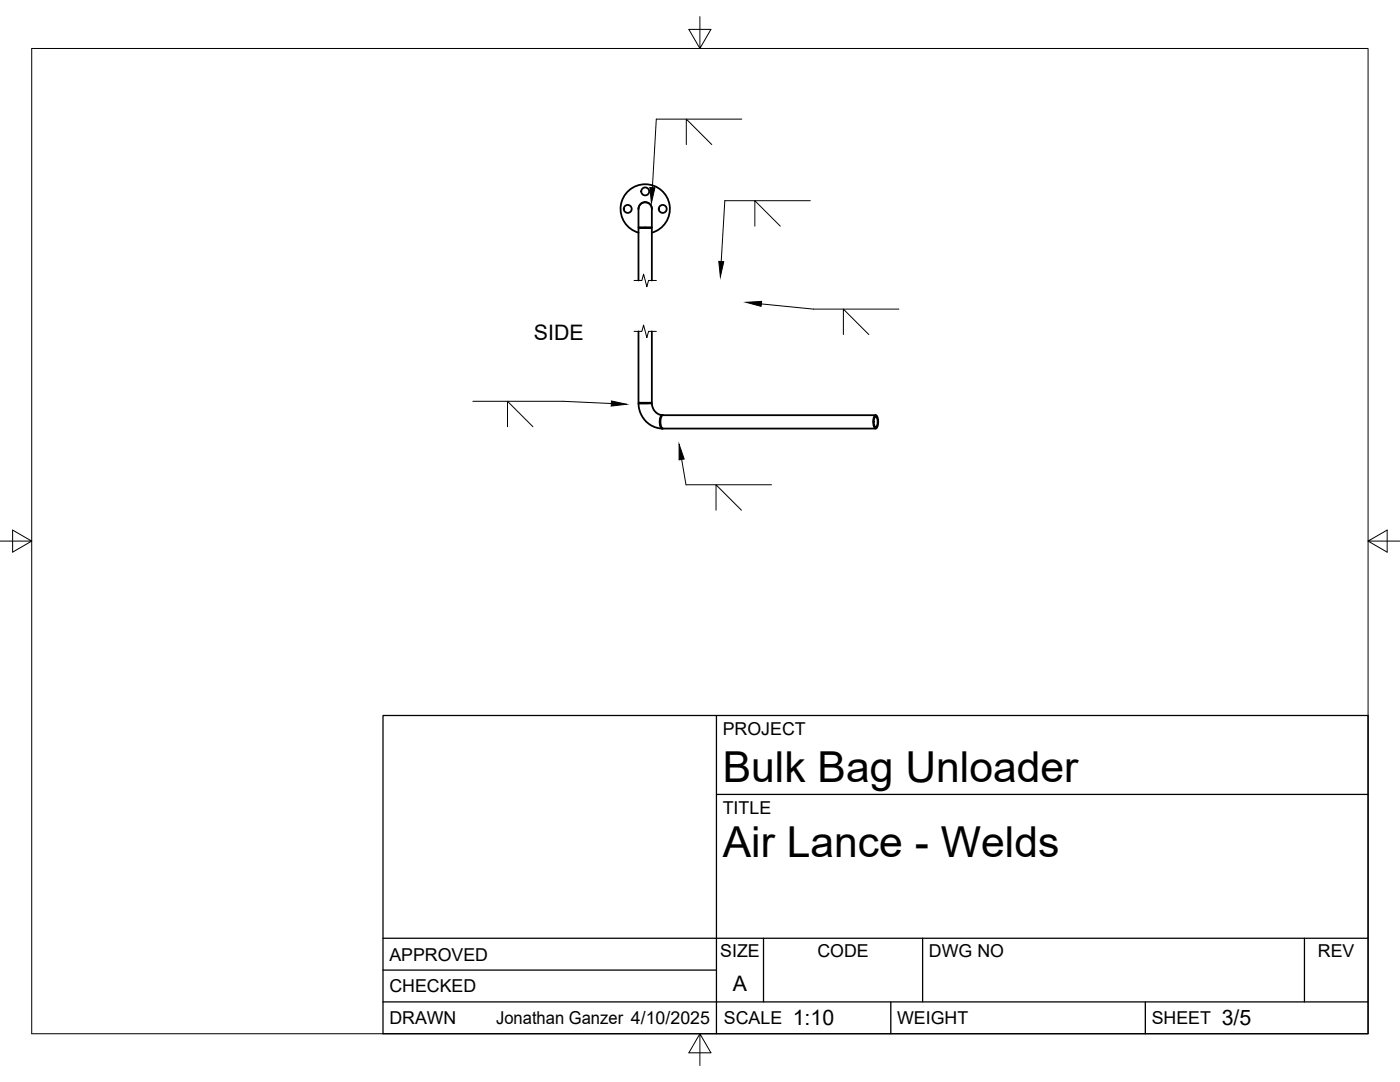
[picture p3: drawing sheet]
<svg xmlns="http://www.w3.org/2000/svg" width="279mm" height="216mm" viewBox="0 0 279 216" stroke-linecap="round" stroke-linejoin="round" font-family="sans-serif">
<!-- layer: Visible -->
<g fill="none" stroke="#000" stroke-width=".36">
<path d="M127.4 41.7a1.34 1.34 0 0 1 1.4-1.4 1.34 1.34 0 0 1 1.3 1.4M127.4 41.7l.4-.9 .7-.4 .8 .1 .6 .5 .2 .6v3.8l-.2 .1M127.4 45.4h2.7M127.4 41.7v3.7l.2 .1M127.4 56v-10.5h2.7v10.5M130.1 46.4a4.9 4.9 0 0 0 2.7-7.6 4.9 4.9 0 0 0-8.1 0 4.9 4.9 0 0 0 2.7 7.6M127.4 66.1v14.3h2.7v-14.3M127.6 80.4l-.2 .2 .3 1.4 1 1.8 1.5 1.2 1 .4 .9 .1M129.9 80.4l.5 1.2 .4 .6 .8 .5 .6 .1M130.1 80.5h-2.7M132.2 82.8h.1M132.2 82.8l-.4 .4-.1 .7 .1 1.2 .3 .4"/>
<path d="M132.2 85.5h-.1M174.6 82.9l.2-.1a2.06 2.06 0 0 1 0 2.7 2.12 2.12 0 0 1-.2-2.6zM174.6 83.2l.2-.1a1.6 1.6 0 0 1 0 2.1 1.64 1.64 0 0 1-.2-2zM174.8 82.8h-42.5a2.06 2.06 0 0 0 0 2.7h42.5"/>
<circle cx="128.8" cy="38.2" r=".79"/>
<circle cx="125.3" cy="41.7" r=".79"/>
<circle cx="132.3" cy="41.7" r=".79"/>
</g>
<!-- layer: Border -->
<path d="M6.3 9.7h266.7v196.6h-266.7zM139.7 3.3v6.4l2.2-3.8h-4.4l2.2 3.8M0 108h6.3l-3.8-2.2v4.4l3.8-2.2M273 108l3.8 2.2v-4.4l-3.8 2.2h6.4M139.7 206.3l-2.2 3.8h4.4l-2.2-3.8v6.3" fill="none" stroke="#000" stroke-width=".2"/>
<!-- layer: Titleblock -->
<path d="M76.4 142.8h196.6v63.5h-196.6zM143 158.5h130M143 142.8v63.5M76.4 199.9h196.6M76.4 193.6h66.6M76.4 187.2h196.6M152.4 187.2v12.7M177.8 199.9v6.4M184.1 187.2v12.7M228.6 199.9v6.4M260.3 187.2v12.7" fill="none" stroke="#000" stroke-width=".25"/>
<!-- layer: Break Lines -->
<path d="M126.5 56h1.6l.3-1.3 .7 2.5 .3-1.2h1.6M126.5 66.1h1.6l.3-1.2 .7 2.5 .3-1.3h1.6" fill="none" stroke="#000" stroke-width=".2"/>
<path d="M137 28.9v-5.1l5 5.1M148 23.8h-17l-.8 13.6M150.6 45.1v-5.1l5.1 5.1M161.7 40h-17l-.8 12.2M151.9 60.6l10.4 1.1h17.1M168.3 66.8v-5.1l5.1 5.1M94.4 80.1h18l9.6 .4M101.3 85.2v-5.1l5.1 5.1M136 91.7l.9 5h17.1M142.9 101.8v-5.1l5.1 5.1" fill="none" stroke="#000" stroke-width=".2"/>
<path d="M129.7 37.4l1 .1-.7 3zM143.4 52.2h1l-.6 3zM148.9 60.3l3.1-.2-.1 1zM122 80l3.1 .7-3.1 .3zM135.5 88.7l1 2.9-1 .2z" fill="#000" stroke="#000" stroke-width=".2"/>
<g font-size="8.5">
<text x="144.3" y="156">Bulk Bag Unloader</text>
<text x="144.3" y="171">Air Lance - Welds</text>
</g>
<g font-size="4.3">
<text x="106.6" y="67.8">SIDE</text>
<text x="146.3" y="197.7">A</text>
<text x="158.2" y="204.6">1:10</text>
<text x="243.8" y="204.6">3/5</text>
</g>
<g font-size="3.5">
<text x="144.3" y="146.6">PROJECT</text>
<text x="144.3" y="162.3">TITLE</text>
<text x="77.7" y="191.7">APPROVED</text>
<text x="143.7" y="191">SIZE</text>
<text x="163.1" y="191">CODE</text>
<text x="185.4" y="191">DWG NO</text>
<text x="263" y="191">REV</text>
<text x="77.7" y="198">CHECKED</text>
<text x="77.7" y="204.4">DRAWN</text>
<text x="99" y="204.4">Jonathan Ganzer 4/10/2025</text>
<text x="144.5" y="204.4">SCALE</text>
<text x="179" y="204.4">WEIGHT</text>
<text x="229.8" y="204.4">SHEET</text>
</g>
</svg>
